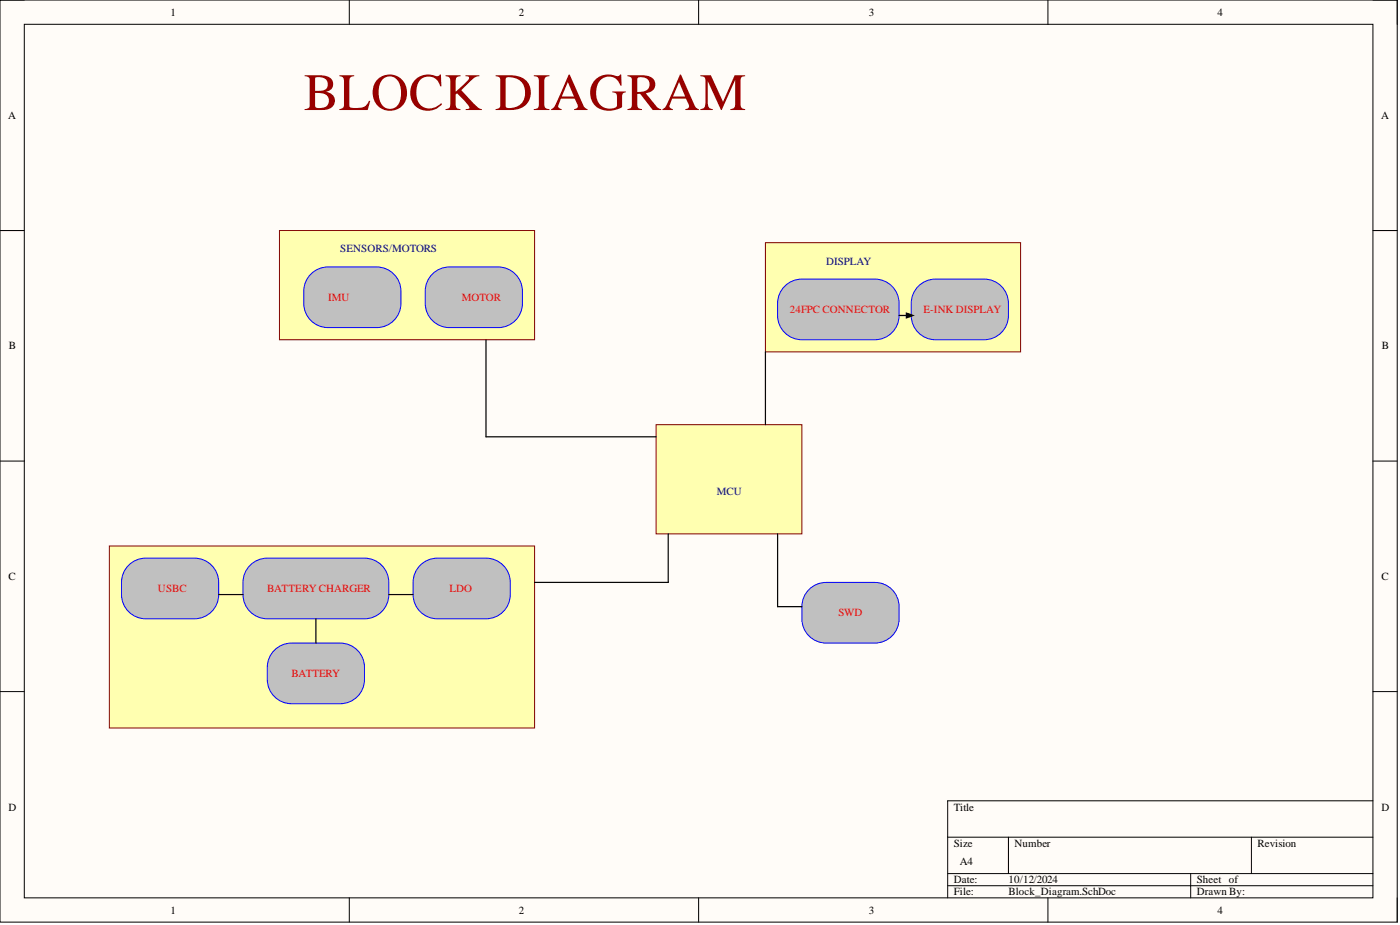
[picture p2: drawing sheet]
<svg xmlns="http://www.w3.org/2000/svg" width="292mm" height="193mm" viewBox="0 0 292 193" stroke-linecap="round" stroke-linejoin="round" font-family="sans-serif">
<path d="M0 0h291.5v192.4h-291.5z" fill-rule="evenodd" fill="#fffcf8"/>
<path d="M0 0h291.5v192.4h-291.5z" fill="none" stroke="#000" stroke-width=".21"/>
<path d="M5.1 5.1h281.4v182.2h-281.4z" fill-rule="evenodd" fill="#fffcf8"/>
<g fill="none" stroke="#000" stroke-width=".21">
<path d="M0 0h5.1M5.1 5.1h281.4v182.2h-281.4zM72.9 0v5.1M145.8 0v5.1M218.6 0v5.1M286.5 0h5v5.1M0 48.1h5.1M286.5 48.1h5M0 96.2h5.1M286.5 96.2h5M0 144.3h5.1M286.5 144.3h5"/>
<path d="M197.7 174.7h88.8M210.4 174.7v7.5M261.1 174.7v7.5M286.5 167.1h-88.8v20.2M72.9 187.3v5.1M145.8 187.3v5.1M197.7 182.2h88.8M197.7 184.8h88.8M218.6 187.3v5.1M248.4 182.2v5.1M291.5 187.3v5.1"/>
</g>
<path d="M58.3 48.1h53.2v22.8h-53.2z" fill-rule="evenodd" fill="#ffffb0"/>
<path d="M58.3 48.1h53.2v22.8h-53.2z" fill="none" stroke="#800000" stroke-width=".21"/>
<path d="M64.6 57.5a5.1 5.1 0 0 1 3.8-1.8h10.2a5.1 5.1 0 0 1 5.1 5.1 7.3 7.3 0 0 1-1.2 5.7 5.1 5.1 0 0 1-3.9 1.8h-10.2a5.1 5.1 0 0 1-5-5 7.3 7.3 0 0 1 1.2-5.8z" fill="#c0c0c0"/>
<path d="M64.6 57.5a5.1 5.1 0 0 1 3.8-1.8h10.2a5.1 5.1 0 0 1 5.1 5.1 7.3 7.3 0 0 1-1.2 5.7 5.1 5.1 0 0 1-3.9 1.8h-10.2a5.1 5.1 0 0 1-5-5 7.3 7.3 0 0 1 1.2-5.8z" fill="none" stroke="#00f" stroke-width=".21"/>
<path d="M89.9 57.5a5.1 5.1 0 0 1 3.9-1.8h10.1a5.1 5.1 0 0 1 5.1 5.1 7.3 7.3 0 0 1-1.2 5.7 5.1 5.1 0 0 1-3.9 1.8h-10.1a5.1 5.1 0 0 1-5.1-5 7.3 7.3 0 0 1 1.2-5.8z" fill="#c0c0c0"/>
<path d="M89.9 57.5a5.1 5.1 0 0 1 3.9-1.8h10.1a5.1 5.1 0 0 1 5.1 5.1 7.3 7.3 0 0 1-1.2 5.7 5.1 5.1 0 0 1-3.9 1.8h-10.1a5.1 5.1 0 0 1-5.1-5 7.3 7.3 0 0 1 1.2-5.8z" fill="none" stroke="#00f" stroke-width=".21"/>
<path d="M159.7 50.6h53.2v22.8h-53.2z" fill-rule="evenodd" fill="#ffffb0"/>
<path d="M159.7 50.6h53.2v22.8h-53.2z" fill="none" stroke="#800000" stroke-width=".21"/>
<path d="M163.4 60a5.1 5.1 0 0 1 3.9-1.8h15.2a5.1 5.1 0 0 1 5.1 5.1 7.3 7.3 0 0 1-1.2 5.8 5.1 5.1 0 0 1-3.9 1.8h-15.2a5.1 5.1 0 0 1-5.1-5.1 7.3 7.3 0 0 1 1.2-5.8z" fill="#c0c0c0"/>
<path d="M163.4 60a5.1 5.1 0 0 1 3.9-1.8h15.2a5.1 5.1 0 0 1 5.1 5.1 7.3 7.3 0 0 1-1.2 5.8 5.1 5.1 0 0 1-3.9 1.8h-15.2a5.1 5.1 0 0 1-5.1-5.1 7.3 7.3 0 0 1 1.2-5.8z" fill="none" stroke="#00f" stroke-width=".21"/>
<path d="M191.3 60a5.1 5.1 0 0 1 3.9-1.8h10.1a5.1 5.1 0 0 1 5.1 5.1 7.3 7.3 0 0 1-1.2 5.8 5.1 5.1 0 0 1-3.9 1.8h-10.1a5.1 5.1 0 0 1-5.1-5.1 7.3 7.3 0 0 1 1.2-5.8z" fill="#c0c0c0"/>
<path d="M191.3 60a5.1 5.1 0 0 1 3.9-1.8h10.1a5.1 5.1 0 0 1 5.1 5.1 7.3 7.3 0 0 1-1.2 5.8 5.1 5.1 0 0 1-3.9 1.8h-10.1a5.1 5.1 0 0 1-5.1-5.1 7.3 7.3 0 0 1 1.2-5.8z" fill="none" stroke="#00f" stroke-width=".21"/>
<path d="M187.6 65.8h2.5M189.1 65.3l1.4 .5-1.4 .5z" fill="none" stroke="#000" stroke-width=".25"/>
<path d="M189.1 65.3l1.4 .5-1.4 .5z" fill="#000"/>
<path d="M136.9 88.6h30.4v22.8h-30.4z" fill-rule="evenodd" fill="#ffffb0"/>
<path d="M136.9 88.6h30.4v22.8h-30.4z" fill="none" stroke="#800000" stroke-width=".21"/>
<path d="M168.5 123.3a5.1 5.1 0 0 1 3.9-1.8h10.1a5.1 5.1 0 0 1 5.1 5.1 7.3 7.3 0 0 1-1.2 5.8 5.1 5.1 0 0 1-3.9 1.8h-10.1a5.1 5.1 0 0 1-5.1-5.1 7.3 7.3 0 0 1 1.2-5.8z" fill="#c0c0c0"/>
<path d="M168.5 123.3a5.1 5.1 0 0 1 3.9-1.8h10.1a5.1 5.1 0 0 1 5.1 5.1 7.3 7.3 0 0 1-1.2 5.8 5.1 5.1 0 0 1-3.9 1.8h-10.1a5.1 5.1 0 0 1-5.1-5.1 7.3 7.3 0 0 1 1.2-5.8z" fill="none" stroke="#00f" stroke-width=".21"/>
<path d="M22.8 113.9h88.7v38h-88.7z" fill-rule="evenodd" fill="#ffffb0"/>
<path d="M22.8 113.9h88.7v38h-88.7z" fill="none" stroke="#800000" stroke-width=".21"/>
<path d="M26.5 118.2a5.1 5.1 0 0 1 3.9-1.8h10.2a5.1 5.1 0 0 1 5 5.1 7.3 7.3 0 0 1-1.2 5.8 5.1 5.1 0 0 1-3.8 1.8h-10.2a5.1 5.1 0 0 1-5.1-5.1 7.3 7.3 0 0 1 1.2-5.8z" fill="#c0c0c0"/>
<path d="M26.5 118.2a5.1 5.1 0 0 1 3.9-1.8h10.2a5.1 5.1 0 0 1 5 5.1 7.3 7.3 0 0 1-1.2 5.8 5.1 5.1 0 0 1-3.8 1.8h-10.2a5.1 5.1 0 0 1-5.1-5.1 7.3 7.3 0 0 1 1.2-5.8z" fill="none" stroke="#00f" stroke-width=".21"/>
<path d="M51.9 118.2a5.1 5.1 0 0 1 3.9-1.8h20.2a5.1 5.1 0 0 1 5.1 5.1 7.3 7.3 0 0 1-1.2 5.8 5.1 5.1 0 0 1-3.9 1.8h-20.2a5.1 5.1 0 0 1-5.1-5.1 7.3 7.3 0 0 1 1.2-5.8z" fill="#c0c0c0"/>
<path d="M51.9 118.2a5.1 5.1 0 0 1 3.9-1.8h20.2a5.1 5.1 0 0 1 5.1 5.1 7.3 7.3 0 0 1-1.2 5.8 5.1 5.1 0 0 1-3.9 1.8h-20.2a5.1 5.1 0 0 1-5.1-5.1 7.3 7.3 0 0 1 1.2-5.8z" fill="none" stroke="#00f" stroke-width=".21"/>
<path d="M87.4 118.2a5.1 5.1 0 0 1 3.9-1.8h10.1a5.1 5.1 0 0 1 5.1 5.1 7.3 7.3 0 0 1-1.2 5.8 5.1 5.1 0 0 1-3.9 1.8h-10.1a5.1 5.1 0 0 1-5.1-5.1 7.3 7.3 0 0 1 1.2-5.8z" fill="#c0c0c0"/>
<path d="M87.4 118.2a5.1 5.1 0 0 1 3.9-1.8h10.1a5.1 5.1 0 0 1 5.1 5.1 7.3 7.3 0 0 1-1.2 5.8 5.1 5.1 0 0 1-3.9 1.8h-10.1a5.1 5.1 0 0 1-5.1-5.1 7.3 7.3 0 0 1 1.2-5.8z" fill="none" stroke="#00f" stroke-width=".21"/>
<path d="M57 136a5.1 5.1 0 0 1 3.8-1.8h10.2a5.1 5.1 0 0 1 5 5 7.3 7.3 0 0 1-1.1 5.8 5.1 5.1 0 0 1-3.9 1.8h-10.2a5.1 5.1 0 0 1-5-5.1 7.3 7.3 0 0 1 1.2-5.7z" fill="#c0c0c0"/>
<path d="M57 136a5.1 5.1 0 0 1 3.8-1.8h10.2a5.1 5.1 0 0 1 5 5 7.3 7.3 0 0 1-1.1 5.8 5.1 5.1 0 0 1-3.9 1.8h-10.2a5.1 5.1 0 0 1-5-5.1 7.3 7.3 0 0 1 1.2-5.7z" fill="none" stroke="#00f" stroke-width=".21"/>
<path d="M101.4 70.9v20.2h35.5M159.7 73.4v15.2M139.4 111.4v10.1h-27.9M162.2 111.4v15.2h5.1M45.6 124h5.1M65.9 129.1v5.1M81.1 124h5.1" fill="none" stroke="#000" stroke-width=".25"/>
<text font-size="11" fill="#980000" x="63.4" y="23">BLOCK DIAGRAM</text>
<g font-size="2.3">
<text x="35.6" y="3.3">1</text>
<text x="108.2" y="3.3">2</text>
<text x="181.3" y="3.3">3</text>
<text x="254" y="3.3">4</text>
<text x="1.7" y="24.8">A</text>
<text x="288.1" y="24.8">A</text>
<text x="1.9" y="72.9">B</text>
<text x="288.3" y="72.9">B</text>
<text x="1.8" y="121">C</text>
<text x="288.2" y="121">C</text>
<text x="1.8" y="169.1">D</text>
<text x="199" y="169.1">Title</text>
<text x="288.2" y="169.1">D</text>
<text x="199" y="176.7">Size</text>
<text x="211.7" y="176.7">Number</text>
<text x="262.4" y="176.7">Revision</text>
<text x="199" y="184.3">Date:</text>
<text x="200.3" y="180.5">A4</text>
<text x="210.4" y="184.3">10/12/2024</text>
<text x="249.7" y="184.3">Sheet of</text>
<text x="35.6" y="190.6">1</text>
<text x="108.2" y="190.6">2</text>
<text x="181.3" y="190.6">3</text>
<text x="199" y="186.8">File:</text>
<text x="210.4" y="186.8">Block_Diagram.SchDoc</text>
<text x="249.7" y="186.8">Drawn By:</text>
<text x="254" y="190.6">4</text>
</g>
<g font-size="2.3" fill="#000080">
<text x="71" y="52.7">SENSORS/MOTORS</text>
<text x="172.4" y="55.2">DISPLAY</text>
<text x="149.6" y="103.3">MCU</text>
</g>
<g font-size="2.3" fill="#f00">
<text x="68.4" y="62.8">IMU</text>
<text x="96.3" y="62.8">MOTOR</text>
<text x="164.8" y="65.3">24FPC CONNECTOR</text>
<text x="192.7" y="65.3">E-INK DISPLAY</text>
<text x="33" y="123.5">USBC</text>
<text x="55.8" y="123.5">BATTERYCHARGER</text>
<text x="93.8" y="123.5">LDO</text>
<text x="174.9" y="128.6">SWD</text>
<text x="60.8" y="141.2">BATTERY</text>
</g>
</svg>
